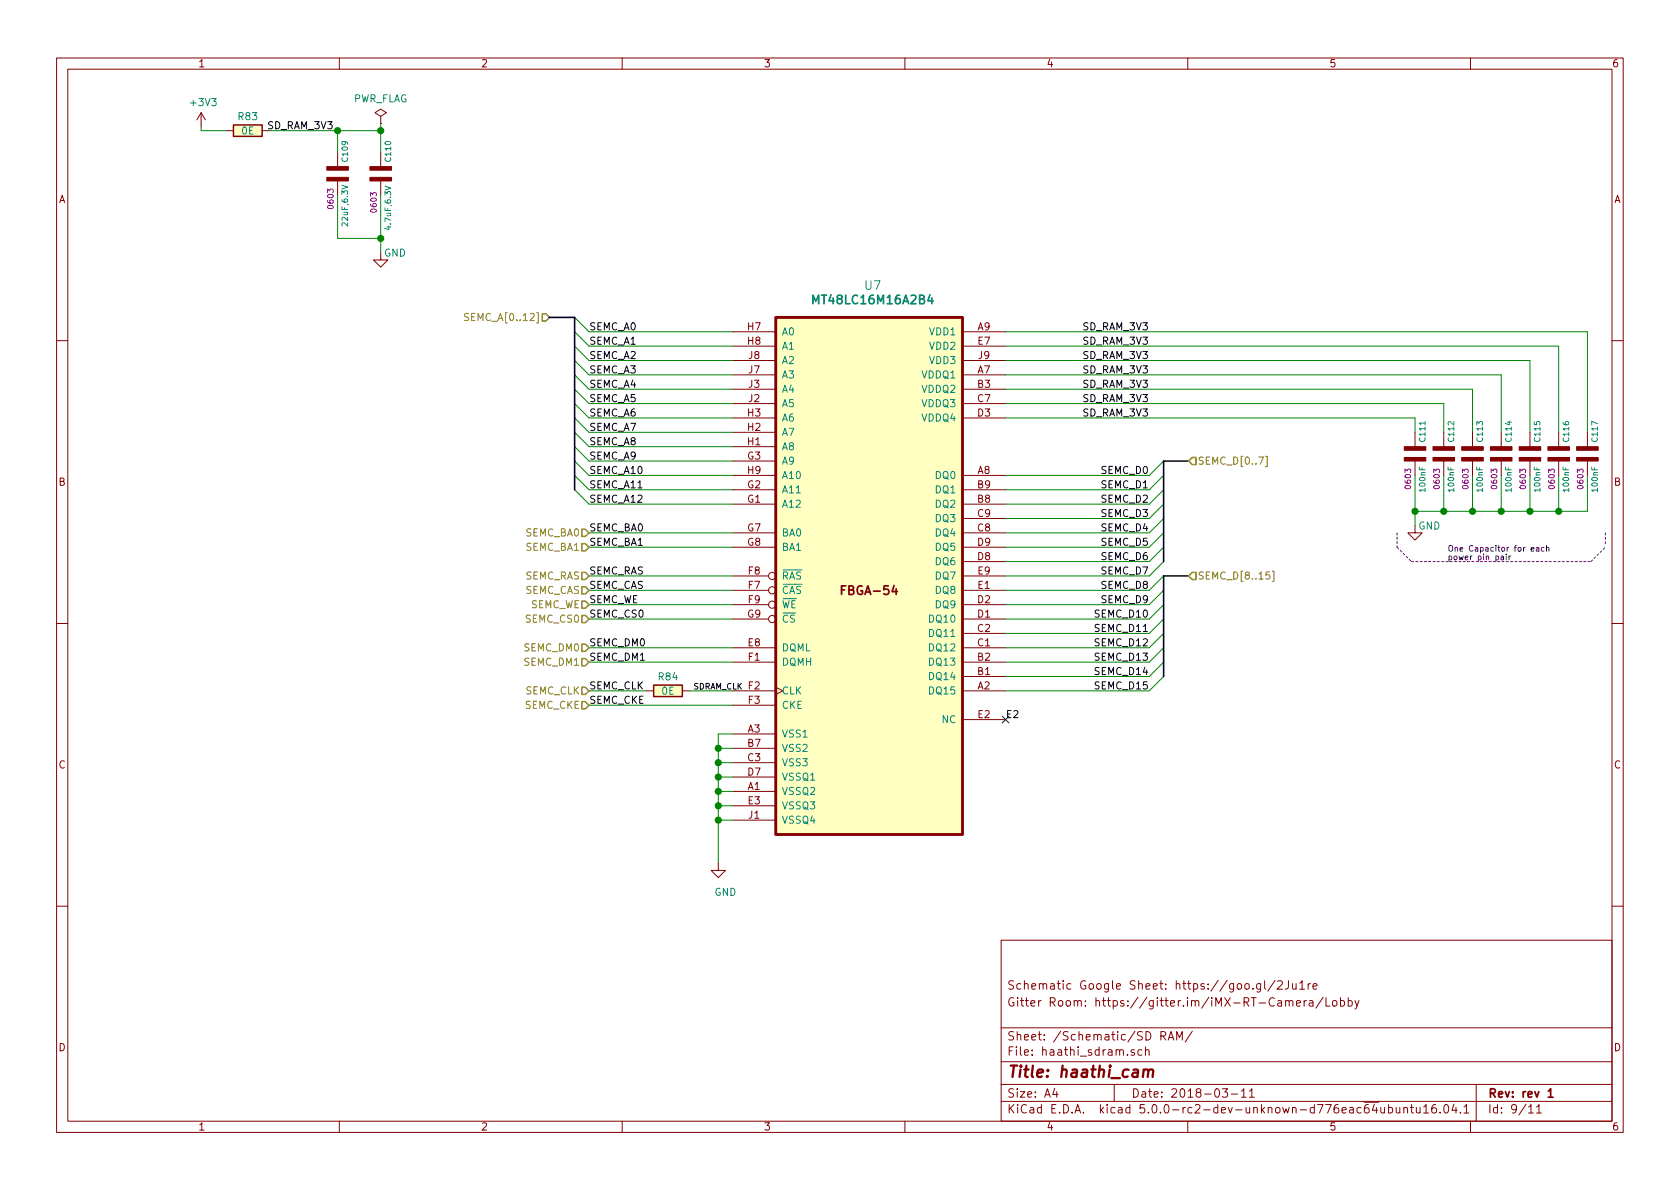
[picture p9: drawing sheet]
EESchema Schematic File Version 4
LIBS:haathi-cache
EELAYER 26 0
EELAYER END
$Descr A4 11693 8268
encoding utf-8
Sheet 7 11
Title "haathi_cam"
Date "2018-03-11"
Rev "rev 1"
Comp ""
Comment1 "Gitter Room: https://gitter.im/iMX-RT-Camera/Lobby"
Comment2 "Schematic Google Sheet: https://goo.gl/2Ju1re"
Comment3 ""
Comment4 ""
$EndDescr
$Comp
L haathi:MT48LC16M16A2B4 U7
U 1 1
P 6000 4000
F 0 "U7" H 6075 6025 60  0000 C CNN
F 1 "MT48LC16M16A2B4" H 6075 5925 60  0000 C CNB
F 2 "" H 6050 4350 50  0001 C CNN
F 3 "" H 6050 4350 50  0001 C CNN
F 4 "mfr_pn" H 6000 4000 50  0001 C CNN "manf#"
	1    6000 4000
	1    0    0    -1  
$EndComp
Wire Wire Line
	5100 2300 4100 2300
Wire Wire Line
	4100 2400 5100 2400
Wire Wire Line
	5100 2500 4100 2500
Wire Wire Line
	4100 2600 5100 2600
Wire Wire Line
	5100 2700 4100 2700
Wire Wire Line
	4100 2800 5100 2800
Wire Wire Line
	5100 2900 4100 2900
Wire Wire Line
	4100 3000 5100 3000
Wire Wire Line
	5100 3100 4100 3100
Wire Wire Line
	4100 3200 5100 3200
Wire Wire Line
	5100 3300 4100 3300
Wire Wire Line
	4100 3400 5100 3400
Wire Wire Line
	5100 3500 4100 3500
Wire Wire Line
	5100 3700 4100 3700
Wire Wire Line
	4100 3800 5100 3800
Wire Wire Line
	5100 4000 4100 4000
Wire Wire Line
	4100 4100 5100 4100
Wire Wire Line
	5100 4200 4100 4200
Wire Wire Line
	4100 4300 5100 4300
Wire Wire Line
	5100 4500 4100 4500
Wire Wire Line
	4100 4600 5100 4600
Wire Wire Line
	4500 4800 4100 4800
Wire Wire Line
	4100 4900 5100 4900
Wire Wire Line
	5100 5100 5000 5100
Wire Wire Line
	5000 5200 5100 5200
Wire Wire Line
	5100 5300 5000 5300
Wire Wire Line
	5000 5400 5100 5400
Wire Wire Line
	5100 5500 5000 5500
Wire Wire Line
	5000 5600 5100 5600
Wire Wire Line
	5100 5700 5000 5700
Wire Wire Line
	8000 3300 7000 3300
Wire Wire Line
	7000 3400 8000 3400
Wire Wire Line
	8000 3500 7000 3500
Wire Wire Line
	7000 3600 8000 3600
Wire Wire Line
	8000 3700 7000 3700
Wire Wire Line
	7000 3800 8000 3800
Wire Wire Line
	8000 3900 7000 3900
Wire Wire Line
	7000 4000 8000 4000
Wire Wire Line
	8000 4100 7000 4100
Wire Wire Line
	7000 4200 8000 4200
Wire Wire Line
	8000 4300 7000 4300
Wire Wire Line
	7000 4400 8000 4400
Wire Wire Line
	8000 4500 7000 4500
Wire Wire Line
	8000 4600 7000 4600
Wire Wire Line
	7000 4700 8000 4700
Wire Wire Line
	8000 4800 7000 4800
NoConn ~ 7000 5000
Text Label 7000 5000 0    50   ~ 0
E2
Text Label 4100 2300 0    50   ~ 0
SEMC_A0
Text Label 4100 2400 0    50   ~ 0
SEMC_A1
Text Label 4100 2500 0    50   ~ 0
SEMC_A2
Text Label 4100 2600 0    50   ~ 0
SEMC_A3
Text Label 4100 2700 0    50   ~ 0
SEMC_A4
Text Label 4100 2800 0    50   ~ 0
SEMC_A5
Text Label 4100 2900 0    50   ~ 0
SEMC_A6
Text Label 4100 3000 0    50   ~ 0
SEMC_A7
Text Label 4100 3100 0    50   ~ 0
SEMC_A8
Text Label 4100 3200 0    50   ~ 0
SEMC_A9
Text Label 4100 3300 0    50   ~ 0
SEMC_A10
Text Label 4100 3400 0    50   ~ 0
SEMC_A11
Text Label 4100 3500 0    50   ~ 0
SEMC_A12
Entry Wire Line
	4000 3400 4100 3500
Entry Wire Line
	4000 3300 4100 3400
Entry Wire Line
	4000 3200 4100 3300
Entry Wire Line
	4000 3100 4100 3200
Entry Wire Line
	4000 3000 4100 3100
Entry Wire Line
	4000 2900 4100 3000
Entry Wire Line
	4000 2800 4100 2900
Entry Wire Line
	4000 2700 4100 2800
Entry Wire Line
	4000 2600 4100 2700
Entry Wire Line
	4000 2500 4100 2600
Entry Wire Line
	4000 2400 4100 2500
Entry Wire Line
	4000 2300 4100 2400
Entry Wire Line
	4000 2200 4100 2300
Text HLabel 3825 2200 0    50   Input ~ 0
SEMC_A[0..12]
Text Label 4100 3700 0    50   ~ 0
SEMC_BA0
Text Label 4100 3800 0    50   ~ 0
SEMC_BA1
Text Label 4100 4000 0    50   ~ 0
SEMC_RAS
Text Label 4100 4100 0    50   ~ 0
SEMC_CAS
Text Label 4100 4200 0    50   ~ 0
SEMC_WE
Text Label 4100 4300 0    50   ~ 0
SEMC_CS0
Text Label 4100 4500 0    50   ~ 0
SEMC_DM0
Text Label 4100 4600 0    50   ~ 0
SEMC_DM1
Text Label 4100 4800 0    50   ~ 0
SEMC_CLK
Text Label 4100 4900 0    50   ~ 0
SEMC_CKE
Wire Wire Line
	5000 5100 5000 5200
Wire Wire Line
	5000 5200 5000 5300
Connection ~ 5000 5200
Wire Wire Line
	5000 5300 5000 5400
Connection ~ 5000 5300
Wire Wire Line
	5000 5400 5000 5500
Connection ~ 5000 5400
Wire Wire Line
	5000 5600 5000 5500
Connection ~ 5000 5500
Wire Wire Line
	5000 5600 5000 5700
Connection ~ 5000 5600
Wire Wire Line
	5000 5700 5000 6000
Connection ~ 5000 5700
$Comp
L power:GND #PWR096
U 1 1
P 5000 6000
F 0 "#PWR096" H 5000 5750 50  0001 C CNN
F 1 "GND" H 5050 5800 50  0000 C CNN
F 2 "" H 5000 6000 50  0001 C CNN
F 3 "" H 5000 6000 50  0001 C CNN
	1    5000 6000
	1    0    0    -1  
$EndComp
Text Label 8000 3300 2    50   ~ 0
SEMC_D0
Text Label 8000 3400 2    50   ~ 0
SEMC_D1
Text Label 8000 3500 2    50   ~ 0
SEMC_D2
Text Label 8000 3600 2    50   ~ 0
SEMC_D3
Text Label 8000 3700 2    50   ~ 0
SEMC_D4
Text Label 8000 3800 2    50   ~ 0
SEMC_D5
Text Label 8000 3900 2    50   ~ 0
SEMC_D6
Text Label 8000 4000 2    50   ~ 0
SEMC_D7
Text Label 8000 4100 2    50   ~ 0
SEMC_D8
Text Label 8000 4200 2    50   ~ 0
SEMC_D9
Text Label 8000 4300 2    50   ~ 0
SEMC_D10
Text Label 8000 4400 2    50   ~ 0
SEMC_D11
Text Label 8000 4500 2    50   ~ 0
SEMC_D12
Text Label 8000 4600 2    50   ~ 0
SEMC_D13
Text Label 8000 4700 2    50   ~ 0
SEMC_D14
Text Label 8000 4800 2    50   ~ 0
SEMC_D15
Entry Wire Line
	8000 3300 8100 3200
Entry Wire Line
	8000 3400 8100 3300
Entry Wire Line
	8000 3500 8100 3400
Entry Wire Line
	8000 3600 8100 3500
Entry Wire Line
	8000 3700 8100 3600
Entry Wire Line
	8000 3800 8100 3700
Entry Wire Line
	8000 3900 8100 3800
Entry Wire Line
	8000 4000 8100 3900
Entry Wire Line
	8000 4100 8100 4000
Entry Wire Line
	8000 4200 8100 4100
Entry Wire Line
	8000 4300 8100 4200
Entry Wire Line
	8000 4400 8100 4300
Entry Wire Line
	8000 4500 8100 4400
Entry Wire Line
	8000 4600 8100 4500
Entry Wire Line
	8000 4700 8100 4600
Entry Wire Line
	8000 4800 8100 4700
Wire Bus Line
	8100 4000 8275 4000
Wire Bus Line
	8100 3200 8275 3200
Text HLabel 8275 3200 2    50   Input ~ 0
SEMC_D[0..7]
Text HLabel 8275 4000 2    50   Input ~ 0
SEMC_D[8..15]
Wire Bus Line
	3825 2200 4000 2200
Text Label 8000 2300 2    50   ~ 0
SD_RAM_3V3
$Comp
L haathi:R R83
U 1 1
P 1725 900
F 0 "R83" V 1625 900 50  0000 C CNN
F 1 "0E" V 1725 900 50  0000 C CNN
F 2 "" V 1655 900 30  0000 C CNN
F 3 "" H 1725 900 30  0000 C CNN
	1    1725 900 
	0    1    1    0   
$EndComp
Text Label 2325 900  2    50   ~ 0
SD_RAM_3V3
Text Label 8000 2400 2    50   ~ 0
SD_RAM_3V3
Text Label 8000 2500 2    50   ~ 0
SD_RAM_3V3
Text Label 8000 2600 2    50   ~ 0
SD_RAM_3V3
Text Label 8000 2700 2    50   ~ 0
SD_RAM_3V3
Text Label 8000 2800 2    50   ~ 0
SD_RAM_3V3
Text Label 8000 2900 2    50   ~ 0
SD_RAM_3V3
$Comp
L haathi:C_NP C111
U 1 1
P 9850 3150
F 0 "C111" V 9900 3225 40  0000 L CNN
F 1 "100nF" V 9900 2875 40  0000 L CNN
F 2 "0603" V 9800 2975 40  0000 C CNN
F 3 "" H 9850 3150 60  0000 C CNN
F 4 "mfr_pn" H 9850 3150 50  0001 C CNN "manf#"
	1    9850 3150
	1    0    0    -1  
$EndComp
Wire Wire Line
	11050 3000 11050 2300
Wire Wire Line
	7000 2300 11050 2300
Wire Wire Line
	10850 3000 10850 2400
Wire Wire Line
	7000 2400 10850 2400
Wire Wire Line
	10650 3000 10650 2500
Wire Wire Line
	7000 2500 10650 2500
Wire Wire Line
	10450 3000 10450 2600
Wire Wire Line
	7000 2600 10450 2600
Wire Wire Line
	10250 3000 10250 2700
Wire Wire Line
	7000 2700 10250 2700
Wire Wire Line
	10050 3000 10050 2800
Wire Wire Line
	7000 2800 10050 2800
Wire Wire Line
	9850 3000 9850 2900
Wire Wire Line
	7000 2900 9850 2900
Wire Wire Line
	9850 3300 9850 3550
Wire Wire Line
	9850 3550 10050 3550
Wire Wire Line
	11050 3550 11050 3300
Wire Wire Line
	10850 3300 10850 3550
Connection ~ 10850 3550
Wire Wire Line
	10850 3550 11050 3550
Wire Wire Line
	10650 3300 10650 3550
Connection ~ 10650 3550
Wire Wire Line
	10650 3550 10850 3550
Wire Wire Line
	10450 3300 10450 3550
Connection ~ 10450 3550
Wire Wire Line
	10450 3550 10650 3550
Wire Wire Line
	10250 3300 10250 3550
Connection ~ 10250 3550
Wire Wire Line
	10250 3550 10450 3550
Wire Wire Line
	10050 3300 10050 3550
Connection ~ 10050 3550
Wire Wire Line
	10050 3550 10250 3550
$Comp
L power:GND #PWR097
U 1 1
P 9850 3650
F 0 "#PWR097" H 9850 3400 50  0001 C CNN
F 1 "GND" H 9950 3650 50  0000 C CNN
F 2 "" H 9850 3650 50  0001 C CNN
F 3 "" H 9850 3650 50  0001 C CNN
	1    9850 3650
	1    0    0    -1  
$EndComp
Wire Wire Line
	9850 3650 9850 3550
Connection ~ 9850 3550
$Comp
L haathi:C_NP C109
U 1 1
P 2350 1200
F 0 "C109" V 2400 1275 40  0000 L CNN
F 1 "22uF,6.3V" V 2400 825 40  0000 L CNN
F 2 "0603" V 2300 1025 40  0000 C CNN
F 3 "" H 2350 1200 60  0000 C CNN
F 4 "mfr_pn" H 2350 1200 50  0001 C CNN "manf#"
	1    2350 1200
	1    0    0    -1  
$EndComp
$Comp
L haathi:C_NP C110
U 1 1
P 2650 1200
F 0 "C110" V 2700 1275 40  0000 L CNN
F 1 "4.7uF,6.3V" V 2700 800 40  0000 L CNN
F 2 "0603" V 2600 1000 40  0000 C CNN
F 3 "" H 2650 1200 60  0000 C CNN
F 4 "mfr_pn" H 2650 1200 50  0001 C CNN "manf#"
	1    2650 1200
	1    0    0    -1  
$EndComp
Wire Wire Line
	2650 1050 2650 900 
Wire Wire Line
	1875 900  2350 900 
Wire Wire Line
	2350 1050 2350 900 
Connection ~ 2350 900 
Wire Wire Line
	2350 900  2650 900 
Wire Wire Line
	2350 1350 2350 1650
Wire Wire Line
	2350 1650 2650 1650
Wire Wire Line
	2650 1650 2650 1350
$Comp
L power:GND #PWR095
U 1 1
P 2650 1750
F 0 "#PWR095" H 2650 1500 50  0001 C CNN
F 1 "GND" H 2750 1750 50  0000 C CNN
F 2 "" H 2650 1750 50  0001 C CNN
F 3 "" H 2650 1750 50  0001 C CNN
	1    2650 1750
	1    0    0    -1  
$EndComp
Wire Wire Line
	2650 1750 2650 1650
Connection ~ 2650 1650
$Comp
L haathi:C_NP C112
U 1 1
P 10050 3150
F 0 "C112" V 10100 3225 40  0000 L CNN
F 1 "100nF" V 10100 2875 40  0000 L CNN
F 2 "0603" V 10000 2975 40  0000 C CNN
F 3 "" H 10050 3150 60  0000 C CNN
F 4 "mfr_pn" H 10050 3150 50  0001 C CNN "manf#"
	1    10050 3150
	1    0    0    -1  
$EndComp
$Comp
L haathi:C_NP C113
U 1 1
P 10250 3150
F 0 "C113" V 10300 3225 40  0000 L CNN
F 1 "100nF" V 10300 2875 40  0000 L CNN
F 2 "0603" V 10200 2975 40  0000 C CNN
F 3 "" H 10250 3150 60  0000 C CNN
F 4 "mfr_pn" H 10250 3150 50  0001 C CNN "manf#"
	1    10250 3150
	1    0    0    -1  
$EndComp
$Comp
L haathi:C_NP C114
U 1 1
P 10450 3150
F 0 "C114" V 10500 3225 40  0000 L CNN
F 1 "100nF" V 10500 2875 40  0000 L CNN
F 2 "0603" V 10400 2975 40  0000 C CNN
F 3 "" H 10450 3150 60  0000 C CNN
F 4 "mfr_pn" H 10450 3150 50  0001 C CNN "manf#"
	1    10450 3150
	1    0    0    -1  
$EndComp
$Comp
L haathi:C_NP C115
U 1 1
P 10650 3150
F 0 "C115" V 10700 3225 40  0000 L CNN
F 1 "100nF" V 10700 2875 40  0000 L CNN
F 2 "0603" V 10600 2975 40  0000 C CNN
F 3 "" H 10650 3150 60  0000 C CNN
F 4 "mfr_pn" H 10650 3150 50  0001 C CNN "manf#"
	1    10650 3150
	1    0    0    -1  
$EndComp
$Comp
L haathi:C_NP C116
U 1 1
P 10850 3150
F 0 "C116" V 10900 3225 40  0000 L CNN
F 1 "100nF" V 10900 2875 40  0000 L CNN
F 2 "0603" V 10800 2975 40  0000 C CNN
F 3 "" H 10850 3150 60  0000 C CNN
F 4 "mfr_pn" H 10850 3150 50  0001 C CNN "manf#"
	1    10850 3150
	1    0    0    -1  
$EndComp
$Comp
L haathi:C_NP C117
U 1 1
P 11050 3150
F 0 "C117" V 11100 3225 40  0000 L CNN
F 1 "100nF" V 11100 2875 40  0000 L CNN
F 2 "0603" V 11000 2975 40  0000 C CNN
F 3 "" H 11050 3150 60  0000 C CNN
F 4 "mfr_pn" H 11050 3150 50  0001 C CNN "manf#"
	1    11050 3150
	1    0    0    -1  
$EndComp
$Comp
L haathi:R R84
U 1 1
P 4650 4800
F 0 "R84" V 4550 4800 50  0000 C CNN
F 1 "0E" V 4650 4800 50  0000 C CNN
F 2 "" V 4580 4800 30  0000 C CNN
F 3 "" H 4650 4800 30  0000 C CNN
	1    4650 4800
	0    1    1    0   
$EndComp
Wire Wire Line
	5100 4800 4800 4800
Text Label 4825 4800 0    40   ~ 0
SDRAM_CLK
Wire Notes Line
	9725 3700 9725 3800
Wire Notes Line
	9725 3800 9825 3900
Wire Notes Line
	9825 3900 11075 3900
Wire Notes Line
	11075 3900 11175 3800
Wire Notes Line
	11175 3775 11175 3700
Text Notes 10075 3900 0    40   ~ 0
One Capacitor for each\npower pin pair
Text HLabel 4100 3700 0    50   Input ~ 0
SEMC_BA0
Text HLabel 4100 3800 0    50   Input ~ 0
SEMC_BA1
Text HLabel 4100 4000 0    50   Input ~ 0
SEMC_RAS
Text HLabel 4100 4100 0    50   Input ~ 0
SEMC_CAS
Text HLabel 4100 4200 0    50   Input ~ 0
SEMC_WE
Text HLabel 4100 4300 0    50   Input ~ 0
SEMC_CS0
Text HLabel 4100 4500 0    50   Input ~ 0
SEMC_DM0
Text HLabel 4100 4600 0    50   Input ~ 0
SEMC_DM1
Text HLabel 4100 4800 0    50   Input ~ 0
SEMC_CLK
Text HLabel 4100 4900 0    50   Input ~ 0
SEMC_CKE
$Comp
L haathi_mayank:+3V3 #PWR094
U 1 1
P 1400 875
F 0 "#PWR094" H 1400 725 50  0001 C CNN
F 1 "+3V3" H 1415 1048 50  0000 C CNN
F 2 "" H 1400 875 50  0001 C CNN
F 3 "" H 1400 875 50  0001 C CNN
	1    1400 875 
	1    0    0    -1  
$EndComp
Wire Wire Line
	1400 875  1400 900 
Wire Wire Line
	1400 900  1575 900 
$Comp
L power:PWR_FLAG #FLG0101
U 1 1
P 2650 850
F 0 "#FLG0101" H 2650 925 50  0001 C CNN
F 1 "PWR_FLAG" H 2650 1024 50  0000 C CNN
F 2 "" H 2650 850 50  0001 C CNN
F 3 "~" H 2650 850 50  0001 C CNN
	1    2650 850 
	1    0    0    -1  
$EndComp
Wire Wire Line
	2650 850  2650 900 
Connection ~ 2650 900 
Wire Bus Line
	8100 3200 8100 3900
Wire Bus Line
	8100 4000 8100 4700
Wire Bus Line
	4000 2200 4000 3400
$EndSCHEMATC
